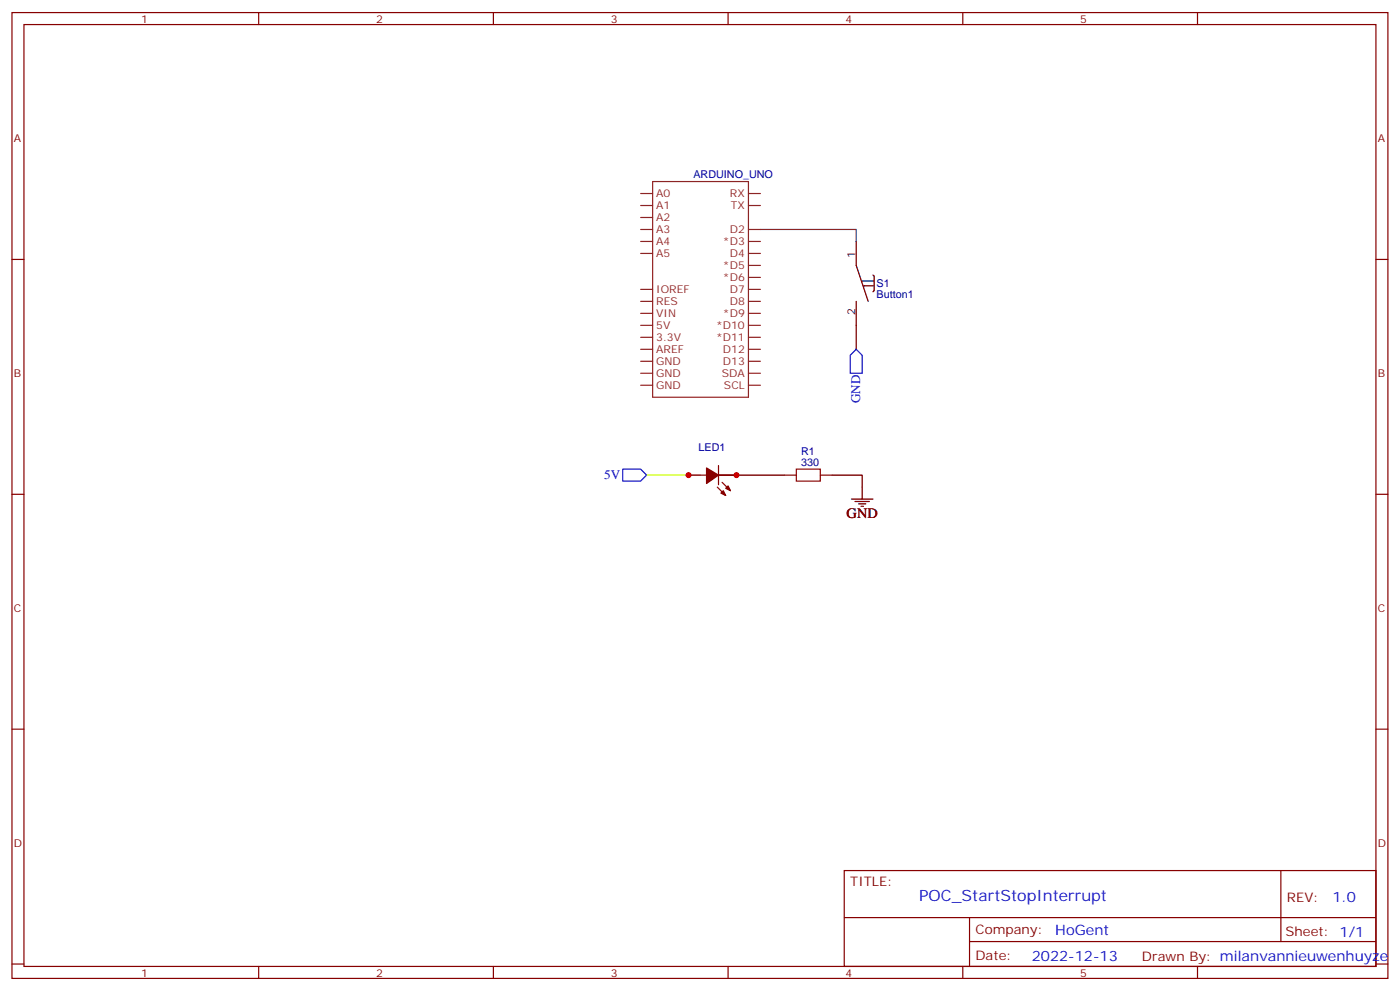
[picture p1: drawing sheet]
<svg xmlns="http://www.w3.org/2000/svg" width="412mm" height="292mm" viewBox="0 0 412 292" stroke-linecap="round" stroke-linejoin="round" font-family="sans-serif">
<g fill="none" stroke="#870000" stroke-width=".35">
<path d="M3.5 3.7h405.4v284.3h-405.4zM7.1 7.2h398.2v277.3h-398.2zM76.2 3.7v3.5M145.3 3.7v3.5M214.5 3.7v3.5M283.6 3.7v3.5M352.8 3.7v3.5M3.5 76.4h3.6M405.3 76.4h3.6M202.8 139.9h5.3M211.7 139.9h5.3M211.7 137.1v5.6"/>
<path d="M231.1 139.9h3.5M241.7 139.9h3.5M3.5 145.5h3.6M211.3 143.4l2.5 2.5M212.7 142l2.5 2.5M405.3 145.5h3.6M3.5 214.7h3.6M405.3 214.7h3.6M248.7 256.3h156.6v28.2h-156.6zM377.3 256.3v20.9M248.7 270.1h156.5M285.6 277.2h119.6"/>
<path d="M285.6 270.1v14.2M3.5 283.8h3.6M76.2 284.5v3.5M145.3 284.5v3.5M214.5 284.5v3.5M283.6 284.5v3.5M352.8 284.5v3.5M405.3 283.8h3.6"/>
</g>
<g fill="none" stroke="#8c2424" stroke-width=".35">
<path d="M188.7 57h3.6M192.3 53.4h28.2v63.5h-28.2zM220.5 57h3.5M188.7 60.5h3.6M188.7 67.6h3.6M188.7 71.1h3.6M188.7 74.6h3.6M188.7 64h3.6M220.5 60.5h3.5M220.5 67.6h3.5M220.5 71.1h3.5M220.5 74.6h3.5"/>
<path d="M220.5 78.1h3.5M188.7 85.2h3.6M188.7 88.7h3.6M188.7 92.3h3.6M188.7 95.8h3.6M188.7 99.3h3.6M220.5 81.7h3.5M220.5 85.2h3.5M220.5 88.7h3.5M220.5 92.3h3.5M220.5 95.8h3.5M220.5 99.3h3.5"/>
<path d="M188.7 102.8h3.6M188.7 106.4h3.6M188.7 109.9h3.6M188.7 113.4h3.6M220.5 102.8h3.5M220.5 106.4h3.5M220.5 109.9h3.5M220.5 113.4h3.5"/>
</g>
<path d="M224 67.6h28.2v3.5" fill="none" stroke="#008700" stroke-width=".35"/>
<path d="M252.2 71.1v7l3.6 10.6M252.2 88.7v14.1M254 82.7h3.5M254.4 84.1h3.1M257.2 81l.3 .3v4.2l-.3 .4M211.7 139.9h19.4M245.2 139.9h8.8v7M250.8 146.9h6.4M251.9 147.6h4.2M252.9 148.3h2.2M253.6 149h.8" fill="none" stroke="#000" stroke-width=".35"/>
<path d="M252.2 102.8l1.8 1.8v5.3h-3.5v-5.3zM183.4 138.1h5.3l1.8 1.8-1.8 1.7h-5.3z" fill="none" stroke="#00f" stroke-width=".35"/>
<path d="M190.5 139.9h15.9" fill="none" stroke="#cf0" stroke-width=".35"/>
<g fill="#870000" stroke="#870000" stroke-width=".35">
<path d="M213.8 143.8l.7-.7 .7 1.4z"/>
<path d="M212.4 145.2l.7-.7 .7 1.4z"/>
<path d="M208.1 137.8l3.6 2.1-3.6 2.4z"/>
</g>
<path d="M234.6 138.1h7.1v3.5h-7.1z" fill="none" stroke="#a10000" stroke-width=".35"/>
<g fill="#c00">
<circle cx="202.8" cy="139.9" r=".88"/>
<circle cx="217" cy="139.9" r=".88"/>
</g>
<text font-size="4.6" fill="#00f" x="270.8" y="265.3">POC_StartStopInterrupt</text>
<text font-size="4.2" x="249.4" y="152.6">GND</text>
<g font-size="4.2" fill="#00f">
<text x="392.5" y="265.6">1.0</text>
<text x="310.9" y="275.1">HoGent</text>
<text x="304" y="282.9">2022-12-13</text>
</g>
<g font-size="3.9" fill="#00f">
<text x="253.4" y="118.7" transform="rotate(-90 253.4 118.7)">GND</text>
<text x="178" y="141.1">5V</text>
</g>
<g font-size="3.9" fill="#800">
<text x="250.5" y="260.9">TITLE:</text>
<text x="379.1" y="265.6">REV:</text>
<text x="287.4" y="275.1">Company:</text>
<text x="378.7" y="275.7">Sheet: 1/1</text>
<text x="287.4" y="282.8">Date:</text>
<text x="336.4" y="282.8">Drawn By: milanvannieuwenhuyze</text>
</g>
<g font-size="3.2" fill="#800">
<text x="41.6" y="6.7">1</text>
<text x="110.8" y="6.7">2</text>
<text x="179.9" y="6.7">3</text>
<text x="249.1" y="6.7">4</text>
<text x="318.2" y="6.7">5</text>
<text x="4.1" y="41.8">A</text>
<text x="405.9" y="41.8">A</text>
<text x="4.1" y="110.9">B</text>
<text x="405.9" y="110.9">B</text>
<text x="4.1" y="180.1">C</text>
<text x="405.9" y="180.1">C</text>
<text x="4.1" y="249.2">D</text>
<text x="405.9" y="249.2">D</text>
<text x="41.6" y="287.5">1</text>
<text x="110.8" y="287.5">2</text>
<text x="179.9" y="287.5">3</text>
<text x="249.1" y="287.5">4</text>
<text x="318.2" y="287.5">5</text>
</g>
<g font-size="3.2" fill="#000080">
<text x="204.3" y="52.4">ARDUINO_UNO</text>
<text x="258.2" y="87.7">Button1</text>
<text x="258.2" y="84.5">S1</text>
<text x="205.8" y="132.8">LED1</text>
<text x="236" y="137.1">330</text>
<text x="236" y="133.9">R1</text>
</g>
<g font-size="3.2" fill="#8d2323">
<text x="193.3" y="58">A0</text>
<text x="215" y="58">RX</text>
<text x="193.3" y="61.6">A1</text>
<text x="193.3" y="65.1">A2</text>
<text x="215.3" y="61.6">TX</text>
<text x="193.3" y="68.6">A3</text>
<text x="215" y="68.6">D2</text>
<text x="193.3" y="72.1">A4</text>
<text x="193.3" y="75.7">A5</text>
<text x="213" y="72.1">*D3</text>
<text x="215" y="75.7">D4</text>
<text x="213" y="79.2">*D5</text>
<text x="213" y="82.7">*D6</text>
<text x="193.3" y="89.8">RES</text>
<text x="193.3" y="86.3">IOREF</text>
<text x="215" y="86.3">D7</text>
<text x="215" y="89.8">D8</text>
<text x="193.3" y="93.3">VIN</text>
<text x="213" y="93.3">*D9</text>
<text x="193.3" y="96.8">5V</text>
<text x="193.3" y="100.4">3.3V</text>
<text x="210.9" y="96.8">*D10</text>
<text x="210.9" y="100.4">*D11</text>
<text x="193.3" y="103.9">AREF</text>
<text x="193.3" y="107.4">GND</text>
<text x="213" y="103.9">D12</text>
<text x="213" y="107.4">D13</text>
<text x="193.3" y="110.9">GND</text>
<text x="212.6" y="110.9">SDA</text>
<text x="193.3" y="114.5">GND</text>
<text x="213.3" y="114.5">SCL</text>
</g>
<g font-size="3.2">
<text x="251.9" y="76" transform="rotate(-90 251.9 76)">1</text>
<text x="251.9" y="92.9" transform="rotate(-90 251.9 92.9)">2</text>
</g>
</svg>
